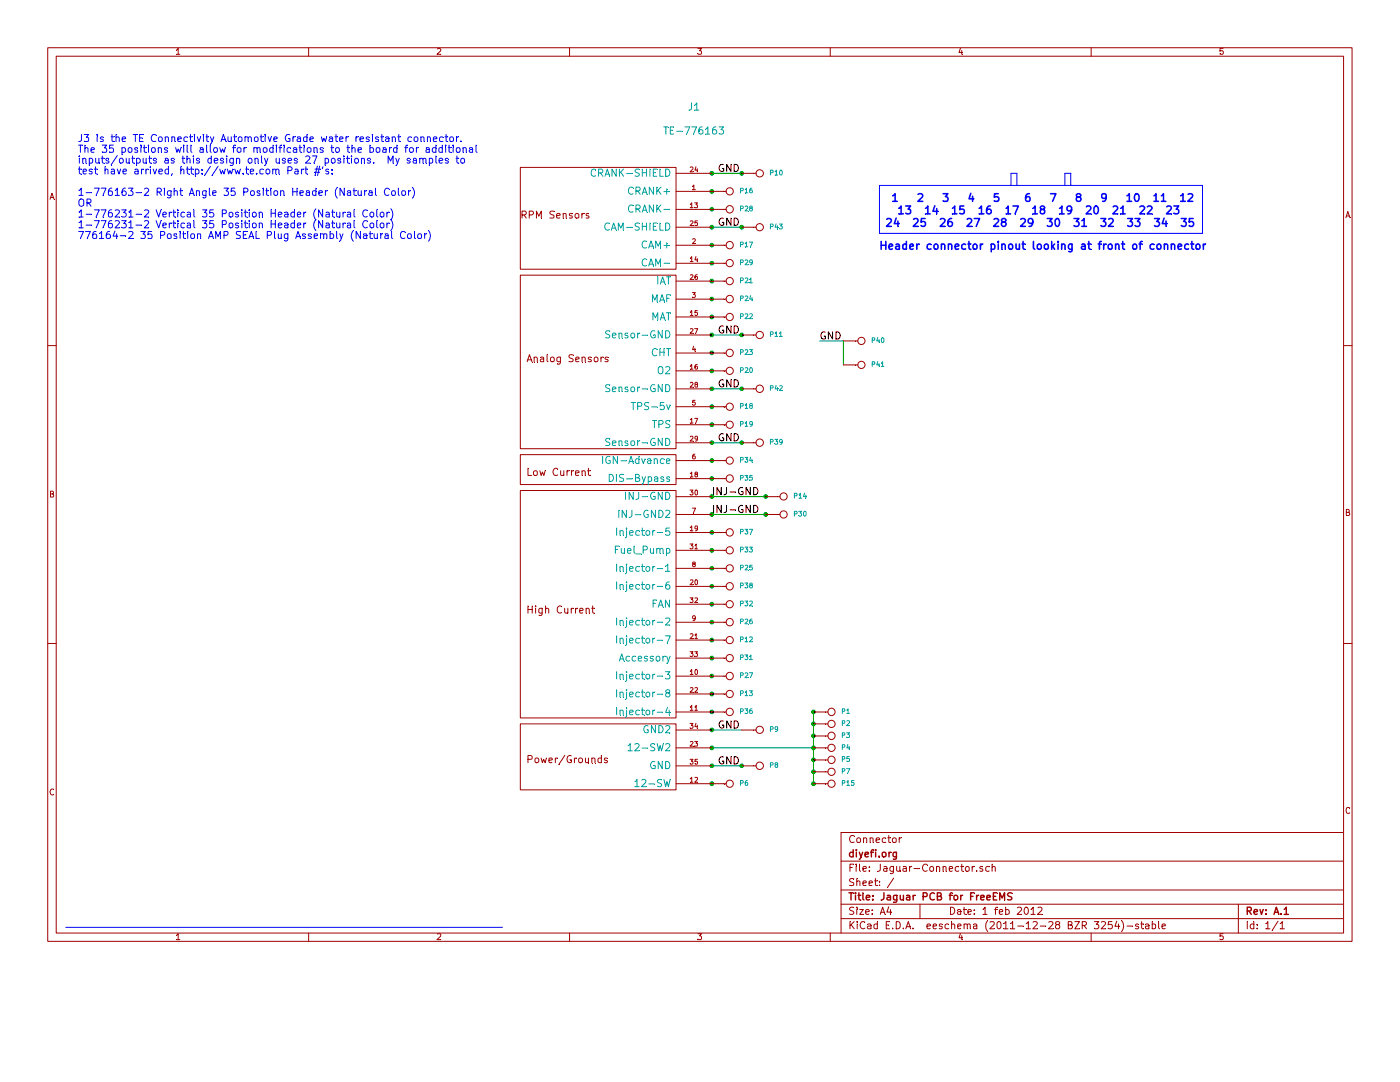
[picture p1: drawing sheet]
EESchema Schematic File Version 2  date Wed 01 Feb 2012 11:24:33 AM EST
LIBS:power
LIBS:device
LIBS:transistors
LIBS:conn
LIBS:linear
LIBS:regul
LIBS:74xx
LIBS:analog_switches
LIBS:motorola
LIBS:interface
LIBS:opto
LIBS:atmel
LIBS:contrib
LIBS:mc9s12xdp512
LIBS:ft232rl
LIBS:lm2937et
LIBS:usb_b
LIBS:freeEMS_lib
LIBS:mpx4100a
LIBS:Jaguar-Connector-cache
EELAYER 24  0
EELAYER END
$Descr A4 11700 8267
Sheet 1 1
Title "Jaguar PCB for FreeEMS"
Date "1 feb 2012"
Rev "A.1"
Comp "diyefi.org"
Comment1 "Connector"
Comment2 ""
Comment3 ""
Comment4 ""
$EndDescr
Wire Wire Line
	5950 6250 6800 6250
Wire Wire Line
	7050 3050 7050 2850
Connection ~ 6400 4150
Connection ~ 6200 2800
Wire Wire Line
	5950 2800 6200 2800
Connection ~ 6200 1900
Connection ~ 5950 1900
Wire Wire Line
	5950 1900 6200 1900
Connection ~ 6200 1450
Wire Wire Line
	6200 1450 5950 1450
Wire Wire Line
	6400 4150 5950 4150
Connection ~ 5950 5950
Connection ~ 5950 5800
Connection ~ 5950 5650
Connection ~ 5950 5500
Connection ~ 5950 5350
Connection ~ 5950 5200
Connection ~ 5950 5050
Connection ~ 5950 4900
Connection ~ 5950 4750
Connection ~ 5950 4600
Connection ~ 5950 4450
Connection ~ 5950 4300
Connection ~ 5950 4150
Connection ~ 5950 4000
Connection ~ 5950 3850
Connection ~ 5950 1450
Connection ~ 5950 1600
Connection ~ 5950 1750
Connection ~ 5950 2050
Connection ~ 5950 2200
Connection ~ 5950 2350
Connection ~ 5950 2500
Connection ~ 5950 2650
Connection ~ 5950 2800
Connection ~ 5950 2950
Connection ~ 5950 3100
Connection ~ 5950 3550
Connection ~ 5950 3400
Wire Notes Line
	8950 1550 8950 1450
Wire Notes Line
	8950 1450 8900 1450
Wire Notes Line
	8900 1450 8900 1550
Wire Notes Line
	10050 1950 10050 1550
Wire Notes Line
	7350 1950 7350 1550
Wire Notes Line
	4200 7750 550  7750
Wire Wire Line
	6800 5950 6800 6550
Connection ~ 5950 6250
Connection ~ 5950 6400
Connection ~ 5950 6550
Connection ~ 6800 6550
Connection ~ 6800 6450
Connection ~ 6800 6350
Connection ~ 6800 6250
Connection ~ 6800 6150
Connection ~ 6800 6050
Connection ~ 6800 5950
Wire Notes Line
	7350 1950 10050 1950
Wire Notes Line
	7350 1550 10050 1550
Wire Notes Line
	8450 1550 8450 1450
Wire Notes Line
	8450 1450 8500 1450
Wire Notes Line
	8500 1450 8500 1550
Wire Wire Line
	5950 6100 6200 6100
Connection ~ 5950 6100
Wire Wire Line
	6200 6400 5950 6400
Connection ~ 6200 6400
Wire Wire Line
	5950 3700 6200 3700
Connection ~ 6200 3700
Connection ~ 5950 3700
Wire Wire Line
	5950 3250 6200 3250
Connection ~ 5950 3250
Connection ~ 6200 3250
Wire Wire Line
	5950 4300 6400 4300
Connection ~ 6400 4300
Wire Wire Line
	7050 2850 6850 2850
Text Label 6850 2850 0    60   ~ 0
GND
Text Label 5950 4300 0    60   ~ 0
INJ-GND
Text Label 5950 4150 0    60   ~ 0
INJ-GND
Text Label 6000 2800 0    60   ~ 0
GND
Text Label 6000 3250 0    60   ~ 0
GND
Text Label 6000 1900 0    60   ~ 0
GND
$Comp
L CONN_1 P43
U 1 1
P 6350 1900
F 0 "P43" H 6430 1900 40  0000 L CNN
F 1 "CAM-SHIELD" H 6350 1955 30  0001 C CNN
	1    6350 1900
	1    0    0    -1  
$EndComp
Text Label 6000 6100 0    60   ~ 0
GND
Text Label 6000 3700 0    60   ~ 0
GND
Text Label 6000 1450 0    60   ~ 0
GND
Text Label 6000 6400 0    60   ~ 0
GND
$Comp
L CONN_1 P39
U 1 1
P 6350 3700
F 0 "P39" H 6430 3700 40  0000 L CNN
F 1 "Sensor/EST-GND" H 6350 3755 30  0001 C CNN
	1    6350 3700
	1    0    0    -1  
$EndComp
$Comp
L CONN_1 P40
U 1 1
P 7200 2850
F 0 "P40" H 7280 2850 40  0000 L CNN
F 1 "Sensor-GND" H 7200 2905 30  0001 C CNN
	1    7200 2850
	1    0    0    -1  
$EndComp
$Comp
L CONN_1 P42
U 1 1
P 6350 3250
F 0 "P42" H 6430 3250 40  0000 L CNN
F 1 "Sensor-GND" H 6350 3305 30  0001 C CNN
	1    6350 3250
	1    0    0    -1  
$EndComp
$Comp
L CONN_1 P41
U 1 1
P 7200 3050
F 0 "P41" H 7280 3050 40  0000 L CNN
F 1 "Sensor-GND" H 7200 3105 30  0001 C CNN
	1    7200 3050
	1    0    0    -1  
$EndComp
Text Notes 7350 2100 0    65   ~ 13
Header connector pinout looking at front of connector
Text Notes 7400 1700 0    65   ~ 13
 1   2   3   4   5    6   7   8   9   10  11  12\n  13  14  15  16  17  18  19  20  21  22  23\n24  25  26  27  28  29  30  31  32  33  34  35
$Comp
L TE-776163 J1
U 1 1
P 5950 3900
F 0 "J1" H 5800 6900 60  0000 C CNN
F 1 "TE-776163" H 5800 6700 60  0000 C CNN
	1    5950 3900
	1    0    0    -1  
$EndComp
$Comp
L CONN_1 P25
U 1 1
P 6100 4750
F 0 "P25" H 6180 4750 40  0000 L CNN
F 1 "INJ-1" H 6100 4805 30  0001 C CNN
	1    6100 4750
	1    0    0    -1  
$EndComp
$Comp
L CONN_1 P13
U 1 1
P 6100 5800
F 0 "P13" H 6180 5800 40  0000 L CNN
F 1 "INJ-8" H 6100 5855 30  0001 C CNN
	1    6100 5800
	1    0    0    -1  
$EndComp
$Comp
L CONN_1 P12
U 1 1
P 6100 5350
F 0 "P12" H 6180 5350 40  0000 L CNN
F 1 "INJ-7" H 6100 5405 30  0001 C CNN
	1    6100 5350
	1    0    0    -1  
$EndComp
$Comp
L CONN_1 P36
U 1 1
P 6100 5950
F 0 "P36" H 6180 5950 40  0000 L CNN
F 1 "INJ-4" H 6100 6005 30  0001 C CNN
	1    6100 5950
	1    0    0    -1  
$EndComp
$Comp
L CONN_1 P26
U 1 1
P 6100 5200
F 0 "P26" H 6180 5200 40  0000 L CNN
F 1 "INJ-2" H 6100 5255 30  0001 C CNN
	1    6100 5200
	1    0    0    -1  
$EndComp
$Comp
L CONN_1 P37
U 1 1
P 6100 4450
F 0 "P37" H 6180 4450 40  0000 L CNN
F 1 "INJ-5" H 6100 4505 30  0001 C CNN
	1    6100 4450
	1    0    0    -1  
$EndComp
$Comp
L CONN_1 P38
U 1 1
P 6100 4900
F 0 "P38" H 6180 4900 40  0000 L CNN
F 1 "INJ-6" H 6100 4955 30  0001 C CNN
	1    6100 4900
	1    0    0    -1  
$EndComp
$Comp
L CONN_1 P27
U 1 1
P 6100 5650
F 0 "P27" H 6180 5650 40  0000 L CNN
F 1 "INJ-3" H 6100 5705 30  0001 C CNN
	1    6100 5650
	1    0    0    -1  
$EndComp
$Comp
L CONN_1 P5
U 1 1
P 6950 6350
F 0 "P5" H 7030 6350 40  0000 L CNN
F 1 "12vdc" H 6950 6405 30  0001 C CNN
	1    6950 6350
	1    0    0    -1  
$EndComp
$Comp
L CONN_1 P4
U 1 1
P 6950 6250
F 0 "P4" H 7030 6250 40  0000 L CNN
F 1 "12vdc" H 6950 6305 30  0001 C CNN
	1    6950 6250
	1    0    0    -1  
$EndComp
Text Notes 650  1200 0    60   ~ 0
J3 is the TE Connectivity Automotive Grade water resistant connector. \nThe 35 positions will allow for modifications to the board for additional \ninputs/outputs as this design only uses 27 positions.  My samples to\ntest have arrived, http://www.te.com Part #'s:\n\n1-776163-2 Right Angle 35 Position Header (Natural Color)\nOR\n1-776231-2 Vertical 35 Position Header (Natural Color)\n1-776231-2 Vertical 35 Position Header (Natural Color)\n776164-2 35 Position AMP SEAL Plug Assembly (Natural Color)
$Comp
L CONN_1 P24
U 1 1
P 6100 2500
F 0 "P24" H 6180 2500 40  0000 L CNN
F 1 "MAF-Signal" H 6100 2555 30  0001 C CNN
	1    6100 2500
	1    0    0    -1  
$EndComp
$Comp
L CONN_1 P3
U 1 1
P 6950 6150
F 0 "P3" H 7030 6150 40  0000 L CNN
F 1 "ACC-12v" H 6950 6205 30  0001 C CNN
	1    6950 6150
	1    0    0    -1  
$EndComp
$Comp
L CONN_1 P31
U 1 1
P 6100 5500
F 0 "P31" H 6180 5500 40  0000 L CNN
F 1 "ACC-" H 6100 5555 30  0001 C CNN
	1    6100 5500
	1    0    0    -1  
$EndComp
$Comp
L CONN_1 P2
U 1 1
P 6950 6050
F 0 "P2" H 7030 6050 40  0000 L CNN
F 1 "FAN-12v" H 6950 6105 30  0001 C CNN
	1    6950 6050
	1    0    0    -1  
$EndComp
$Comp
L CONN_1 P32
U 1 1
P 6100 5050
F 0 "P32" H 6180 5050 40  0000 L CNN
F 1 "FAN-" H 6100 5105 30  0001 C CNN
	1    6100 5050
	1    0    0    -1  
$EndComp
$Comp
L CONN_1 P1
U 1 1
P 6950 5950
F 0 "P1" H 7030 5950 40  0000 L CNN
F 1 "FUEL-12v" H 6950 6005 30  0001 C CNN
	1    6950 5950
	1    0    0    -1  
$EndComp
$Comp
L CONN_1 P30
U 1 1
P 6550 4300
F 0 "P30" H 6630 4300 40  0000 L CNN
F 1 "INJ-GND2" H 6550 4355 30  0001 C CNN
	1    6550 4300
	1    0    0    -1  
$EndComp
$Comp
L CONN_1 P18
U 1 1
P 6100 3400
F 0 "P18" H 6180 3400 40  0000 L CNN
F 1 "TPS-5v" H 6100 3455 30  0001 C CNN
	1    6100 3400
	1    0    0    -1  
$EndComp
$Comp
L CONN_1 P8
U 1 1
P 6350 6400
F 0 "P8" H 6430 6400 40  0000 L CNN
F 1 "GND" H 6350 6455 30  0001 C CNN
	1    6350 6400
	1    0    0    -1  
$EndComp
$Comp
L CONN_1 P7
U 1 1
P 6950 6450
F 0 "P7" H 7030 6450 40  0000 L CNN
F 1 "12v-SW2" H 6950 6505 30  0001 C CNN
	1    6950 6450
	1    0    0    -1  
$EndComp
$Comp
L CONN_1 P28
U 1 1
P 6100 1750
F 0 "P28" H 6180 1750 40  0000 L CNN
F 1 "CRANK-" H 6100 1805 30  0001 C CNN
	1    6100 1750
	1    0    0    -1  
$EndComp
$Comp
L CONN_1 P14
U 1 1
P 6550 4150
F 0 "P14" H 6630 4150 40  0000 L CNN
F 1 "INJ-GND" H 6550 4205 30  0001 C CNN
	1    6550 4150
	1    0    0    -1  
$EndComp
$Comp
L CONN_1 P29
U 1 1
P 6100 2200
F 0 "P29" H 6180 2200 40  0000 L CNN
F 1 "CAM-" H 6100 2255 30  0001 C CNN
	1    6100 2200
	1    0    0    -1  
$EndComp
$Comp
L CONN_1 P17
U 1 1
P 6100 2050
F 0 "P17" H 6180 2050 40  0000 L CNN
F 1 "CAM+" H 6100 2105 30  0001 C CNN
	1    6100 2050
	1    0    0    -1  
$EndComp
$Comp
L CONN_1 P33
U 1 1
P 6100 4600
F 0 "P33" H 6180 4600 40  0000 L CNN
F 1 "FUEL-" H 6100 4655 30  0001 C CNN
	1    6100 4600
	1    0    0    -1  
$EndComp
$Comp
L CONN_1 P15
U 1 1
P 6950 6550
F 0 "P15" H 7030 6550 40  0000 L CNN
F 1 "BRV-12v" H 6950 6605 30  0001 C CNN
	1    6950 6550
	1    0    0    -1  
$EndComp
$Comp
L CONN_1 P9
U 1 1
P 6350 6100
F 0 "P9" H 6430 6100 40  0000 L CNN
F 1 "GND2" H 6350 6155 30  0001 C CNN
	1    6350 6100
	1    0    0    -1  
$EndComp
$Comp
L CONN_1 P16
U 1 1
P 6100 1600
F 0 "P16" H 6180 1600 40  0000 L CNN
F 1 "CRANK+" H 6100 1655 30  0001 C CNN
	1    6100 1600
	1    0    0    -1  
$EndComp
$Comp
L CONN_1 P10
U 1 1
P 6350 1450
F 0 "P10" H 6430 1450 40  0000 L CNN
F 1 "CRANK-SHIELD" H 6350 1505 30  0001 C CNN
	1    6350 1450
	1    0    0    -1  
$EndComp
$Comp
L CONN_1 P20
U 1 1
P 6100 3100
F 0 "P20" H 6180 3100 40  0000 L CNN
F 1 "O2" H 6100 3155 30  0001 C CNN
	1    6100 3100
	1    0    0    -1  
$EndComp
$Comp
L CONN_1 P11
U 1 1
P 6350 2800
F 0 "P11" H 6430 2800 40  0000 L CNN
F 1 "Sensor-GND" H 6350 2855 30  0001 C CNN
	1    6350 2800
	1    0    0    -1  
$EndComp
$Comp
L CONN_1 P19
U 1 1
P 6100 3550
F 0 "P19" H 6180 3550 40  0000 L CNN
F 1 "TPS" H 6100 3605 30  0001 C CNN
	1    6100 3550
	1    0    0    -1  
$EndComp
$Comp
L CONN_1 P23
U 1 1
P 6100 2950
F 0 "P23" H 6180 2950 40  0000 L CNN
F 1 "CHT" H 6100 3005 30  0001 C CNN
	1    6100 2950
	1    0    0    -1  
$EndComp
$Comp
L CONN_1 P22
U 1 1
P 6100 2650
F 0 "P22" H 6180 2650 40  0000 L CNN
F 1 "MAT" H 6100 2705 30  0001 C CNN
	1    6100 2650
	1    0    0    -1  
$EndComp
$Comp
L CONN_1 P21
U 1 1
P 6100 2350
F 0 "P21" H 6180 2350 40  0000 L CNN
F 1 "IAT" H 6100 2405 30  0001 C CNN
	1    6100 2350
	1    0    0    -1  
$EndComp
$Comp
L CONN_1 P34
U 1 1
P 6100 3850
F 0 "P34" H 6180 3850 40  0000 L CNN
F 1 "IGN-ADVANCE" H 6100 3905 30  0001 C CNN
	1    6100 3850
	1    0    0    -1  
$EndComp
$Comp
L CONN_1 P35
U 1 1
P 6100 4000
F 0 "P35" H 6180 4000 40  0000 L CNN
F 1 "DIS-BYPASS" H 6100 4055 30  0001 C CNN
	1    6100 4000
	1    0    0    -1  
$EndComp
$Comp
L CONN_1 P6
U 1 1
P 6100 6550
F 0 "P6" H 6180 6550 40  0000 L CNN
F 1 "12v-SW" H 6100 6605 30  0001 C CNN
	1    6100 6550
	1    0    0    -1  
$EndComp
$EndSCHEMATC
